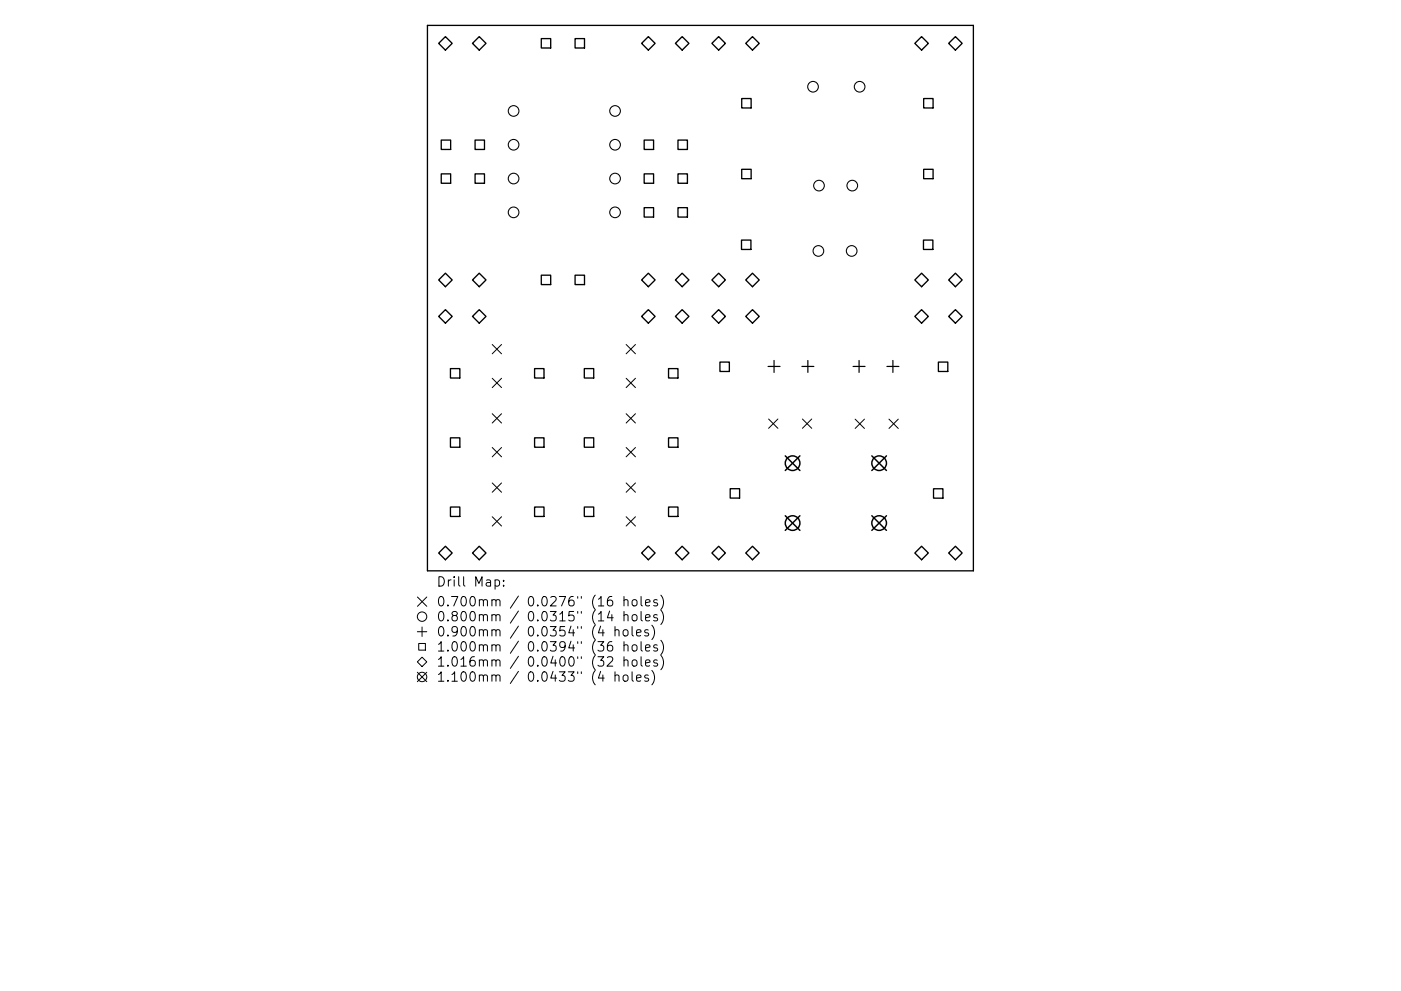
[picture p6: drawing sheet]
<svg xmlns="http://www.w3.org/2000/svg" width="297mm" height="210mm" viewBox="0 0 297 210" stroke-linecap="round" stroke-linejoin="round" font-family="sans-serif">
<g fill="none" stroke="#000" stroke-width=".28">
<path d="M90.6 5.4h115.8v115.7h-115.8zM114.8 8.2h2v2h-2zM121.9 8.2h2v2h-2zM93.6 29.7h1.9v2h-1.9zM93.6 36.9h1.9v2h-1.9zM100.7 29.7h2v2h-2zM100.7 36.9h2v2h-2zM136.6 29.7h2v2h-2zM136.6 36.9h2v2h-2zM143.7 29.7h2v2h-2zM143.7 36.9h2v2h-2zM157.3 20.9h2v2h-2z"/>
<path d="M157.3 35.9h2v2h-2zM195.8 20.9h2v2h-2zM195.8 35.9h2v2h-2zM114.8 58.4h2v2h-2zM121.9 58.4h2v2h-2zM136.6 44.1h2v2h-2zM143.7 44.1h2v2h-2zM157.2 50.9h2v2h-2zM195.8 50.9h2v2h-2zM95.5 78.2h2v2h-2zM113.3 78.2h2v2h-2zM123.9 78.2h2v2h-2z"/>
<path d="M141.7 78.2h2v2h-2zM152.6 76.8h2v2h-2zM199 76.8h2v2h-2zM95.5 92.9h2v2h-2zM113.3 92.9h2v2h-2zM123.9 92.9h2v2h-2zM141.7 92.9h2v2h-2zM95.5 107.6h2v2h-2zM113.3 107.6h2v2h-2zM123.9 107.6h2v2h-2zM141.7 107.6h2v2h-2zM154.8 103.7h2v2h-2z"/>
<path d="M197.9 103.7h2v2h-2z"/>
</g>
<g fill="none" stroke="#000" stroke-width=".21">
<path d="M104.4 73.1l1.9 2M106.3 73.1l-1.9 2M132.8 73.1l1.9 2M134.7 73.1l-1.9 2M104.4 80.3l1.9 1.9M104.4 87.8l1.9 2M104.4 94.9l1.9 2M106.3 80.3l-1.9 1.9M106.3 87.8l-1.9 2M106.3 94.9l-1.9 2M132.8 80.3l1.9 1.9M132.8 87.8l1.9 2"/>
<path d="M132.8 94.9l1.9 2M134.7 80.3l-1.9 1.9M134.7 87.8l-1.9 2M134.7 94.9l-1.9 2M163 88.9l1.9 2M164.9 88.9l-1.9 2M170.1 88.9l2 2M172.1 88.9l-2 2M181.3 88.9l2 2M183.3 88.9l-2 2M188.5 88.9l2 2M190.5 88.9l-2 2"/>
<path d="M104.4 102.5l1.9 1.9M104.4 109.6l1.9 2M106.3 102.5l-1.9 1.9M106.3 109.6l-1.9 2M132.8 102.5l1.9 1.9M132.8 109.6l1.9 2M134.7 102.5l-1.9 1.9M134.7 109.6l-1.9 2M88.5 134h2M88.5 126.7l2 1.9M88.8 136.5h1.4v1.4h-1.4zM89.5 133v2"/>
<path d="M90.5 126.7l-2 1.9M105 123.1l.5-.1 .4 .4v.6l-.2 .3h-.7M106.8 124.2v.2M106.8 123.1v.2M128.8 139.5l.3-.2 .6 .1a.54 .54 0 0 1 .1 .8l-1.1 1.1h1.2M129.3 129.6l-.5 1.5h1.2M129.7 126.6a.79 .79 0 0 0-.9 .8v.8l.2 .3 .5 .1 .3-.2 .1-.7-.2-.3-.5-.1-.4 .4M129.7 136.1a.79 .79 0 0 0-.9 .9v.8l.2 .2 .5 .1 .3-.2 .1-.6-.2-.3-.5-.1-.4 .4M130.4 133.8a.5 .5 0 0 1 .9 .1v1M130.4 132.9v2M132.3 127.4l.3-.2 .5 .1 .1 1.3M132.3 130.6l.3-.2 .5 .1 .1 1.2"/>
<path d="M132.3 133.7l.5-.1 .4 .4v.6l-.4 .3-.5-.1-.2-.2v-.6zM132.3 137l.3-.2 .5 .1 .1 1.2M132.3 126.6v2M132.3 129.7v2M132.3 136.1v2M132.3 139.3v2M134 132.9v1.7l.3 .3M134.1 127.4l.3-.2a.54 .54 0 0 1 .7 .4l-.1 .8a.54 .54 0 0 1-.6 .2 .54 .54 0 0 1-.4-.4zM134.1 137a.54 .54 0 0 1 .5-.2 .54 .54 0 0 1 .5 .4v.6a.54 .54 0 0 1-.6 .4 .54 .54 0 0 1-.5-.4zM134.2 130.5a.54 .54 0 0 1 .9 .3l-.1 .7a.54 .54 0 0 1-.6 .2 .54 .54 0 0 1-.4-.3v-.6zM135 134.3l.9-.2-.1-.4-.5-.1-.3 .3 .1 .9h.7M135.9 126.6v1.7l.3 .3"/>
<path d="M135.9 129.7v1.7l.3 .3M135.9 136.1v1.7l.3 .3M135.9 139.3v1.7l.3 .3M136.9 127.9l.9-.2-.1-.4-.5-.1-.3 .3 .1 1h.7M136.9 131.1l.9-.2-.1-.4-.5-.1-.3 .3 .1 .9h.7M136.9 137.5l.9-.2-.1-.4-.5-.1-.3 .3 .1 .9h.7M137.4 133.7l-.4-.1-.3 .3 .1 .3 .6 .2v.4h-.7M138.2 132.6a2.29 2.29 0 0 1 0 3.1M139.3 127.3l-.4-.1-.3 .3 .1 .3 .6 .2v.5h-.7M139.3 130.5l-.4-.1-.3 .3 .1 .3 .6 .2v.4h-.7M139.3 136.9l-.4-.1-.3 .3 .1 .3 .6 .2v.4h-.7M140.1 126.3a2.29 2.29 0 0 1 0 3"/>
<path d="M140.1 129.4a2.29 2.29 0 0 1 0 3.1M140.1 135.8a2.29 2.29 0 0 1 0 3.1M140.1 139a2.29 2.29 0 0 1 0 3.1M88.5 140.4l1-1 1 1-1 1zM88.5 142.6l2 2M90.5 142.6l-2 2M130.4 143.4a.5 .5 0 0 1 .9 .1v1M130.4 142.5v2M132.2 143.4l.3-.2 .6 .2 .1 .8-.2 .2-.5 .1-.3-.2zM132.3 140.2l.3-.2 .5 .1 .1 1.2M134 142.5v1.7l.3 .3M134.1 140.2l.3-.2 .6 .2v.9a.54 .54 0 0 1-.6 .2 .54 .54 0 0 1-.4-.3z"/>
<path d="M135 143.9l.9-.2-.1-.4-.5-.1-.3 .3 .1 .9h.7M136.9 140.7l.9-.2-.1-.4-.5-.1-.3 .3 .1 .9h.7M137.4 143.3l-.4-.1-.3 .3 .1 .3 .6 .2v.4h-.7M138.2 142.2a2.29 2.29 0 0 1 0 3.1M139.3 140.1l-.4-.1-.3 .3 .1 .3 .6 .2v.4h-.7"/>
<circle cx="89.5" cy="130.8" r="1"/>
<circle cx="89.5" cy="143.6" r="1"/>
</g>
<g fill="none" stroke="#000" stroke-width=".23">
<circle cx="172.4" cy="18.4" r="1.13"/>
<circle cx="182.3" cy="18.4" r="1.13"/>
<circle cx="108.9" cy="37.9" r="1.13"/>
<circle cx="108.9" cy="30.7" r="1.13"/>
<circle cx="108.9" cy="23.5" r="1.13"/>
<circle cx="130.4" cy="37.9" r="1.13"/>
<circle cx="130.4" cy="30.7" r="1.13"/>
<circle cx="130.4" cy="23.5" r="1.13"/>
<circle cx="173.6" cy="39.4" r="1.13"/>
<circle cx="180.7" cy="39.4" r="1.13"/>
<circle cx="108.9" cy="45.1" r="1.13"/>
<circle cx="130.4" cy="45.1" r="1.13"/>
<circle cx="173.5" cy="53.2" r="1.13"/>
<circle cx="180.6" cy="53.2" r="1.13"/>
</g>
<path d="M162.8 77.7h2.6M164.1 76.5v2.5M170 77.7h2.6M171.3 76.5v2.5M180.9 77.7h2.5M182.1 76.5v2.5M188 77.7h2.6M189.3 76.5v2.5" fill="none" stroke="#000" stroke-width=".25"/>
<g fill="none" stroke="#000" stroke-width=".29">
<path d="M93 9.2l1.4-1.4 1.5 1.4-1.5 1.4zM101.6 7.8l1.4 1.4-1.4 1.4-1.4-1.4zM136 9.2l1.5-1.4 1.4 1.4-1.4 1.4zM143.2 9.2l1.4-1.4 1.5 1.4-1.5 1.4zM152.4 7.8l1.4 1.4-1.4 1.4-1.5-1.4zM159.5 7.8l1.5 1.4-1.5 1.4-1.4-1.4zM195.4 7.8l1.4 1.4-1.4 1.4-1.4-1.4zM201.1 9.2l1.5-1.4 1.4 1.4-1.4 1.4zM93 59.4l1.4-1.4 1.5 1.4-1.5 1.4zM101.6 58l1.4 1.4-1.4 1.4-1.4-1.4zM136 59.4l1.5-1.4 1.4 1.4-1.4 1.4zM143.2 59.4l1.4-1.4 1.5 1.4-1.5 1.4z"/>
<path d="M152.4 58l1.4 1.4-1.4 1.4-1.5-1.4zM159.5 58l1.5 1.4-1.5 1.4-1.4-1.4zM195.4 58l1.4 1.4-1.4 1.4-1.4-1.4zM201.1 59.4l1.5-1.4 1.4 1.4-1.4 1.4zM93 67.1l1.4-1.4 1.5 1.4-1.5 1.5zM101.6 65.7l1.4 1.4-1.4 1.5-1.4-1.5zM136 67.1l1.5-1.4 1.4 1.4-1.4 1.5zM143.2 67.1l1.4-1.4 1.5 1.4-1.5 1.5zM152.4 65.7l1.4 1.4-1.4 1.5-1.5-1.5zM159.5 65.7l1.5 1.4-1.5 1.5-1.4-1.5zM195.4 65.7l1.4 1.4-1.4 1.5-1.4-1.5zM201.1 67.1l1.5-1.4 1.4 1.4-1.4 1.5z"/>
<path d="M93 117.3l1.4-1.4 1.5 1.4-1.5 1.5zM101.6 115.9l1.4 1.4-1.4 1.5-1.4-1.5zM136 117.3l1.5-1.4 1.4 1.4-1.4 1.5zM143.2 117.3l1.4-1.4 1.5 1.4-1.5 1.5zM152.4 115.9l1.4 1.4-1.4 1.5-1.5-1.5zM159.5 115.9l1.5 1.4-1.5 1.5-1.4-1.5zM195.4 115.9l1.4 1.4-1.4 1.5-1.4-1.5zM201.1 117.3l1.5-1.4 1.4 1.4-1.4 1.5z"/>
</g>
<g fill="none" stroke="#000" stroke-width=".31">
<path d="M166.5 96.7l3.1 3.1M169.6 96.7l-3.1 3.1M184.8 96.7l3.1 3.1M187.9 96.7l-3.1 3.1M166.5 109.4l3.1 3.1M169.6 109.4l-3.1 3.1M184.8 109.4l3.1 3.1M187.9 109.4l-3.1 3.1"/>
<circle cx="168" cy="98.3" r="1.55"/>
<circle cx="186.4" cy="98.3" r="1.55"/>
<circle cx="168" cy="111" r="1.55"/>
<circle cx="186.4" cy="111" r="1.55"/>
</g>
<g font-size="2.8">
<text x="92.5" y="124.5">Drill Map:</text>
<text x="92.5" y="128.7">0.700mm / 0.0276&quot; (16 holes)</text>
<text x="92.5" y="131.8">0.800mm / 0.0315&quot; (14 holes)</text>
<text x="92.5" y="135">0.900mm / 0.0354&quot; (4 holes)</text>
<text x="92.5" y="138.2">1.000mm / 0.0394&quot; (36 holes)</text>
<text x="92.5" y="141.4">1.016mm / 0.0400&quot; (32 holes)</text>
<text x="92.5" y="144.6">1.100mm / 0.0433&quot; (4 holes)</text>
</g>
</svg>
